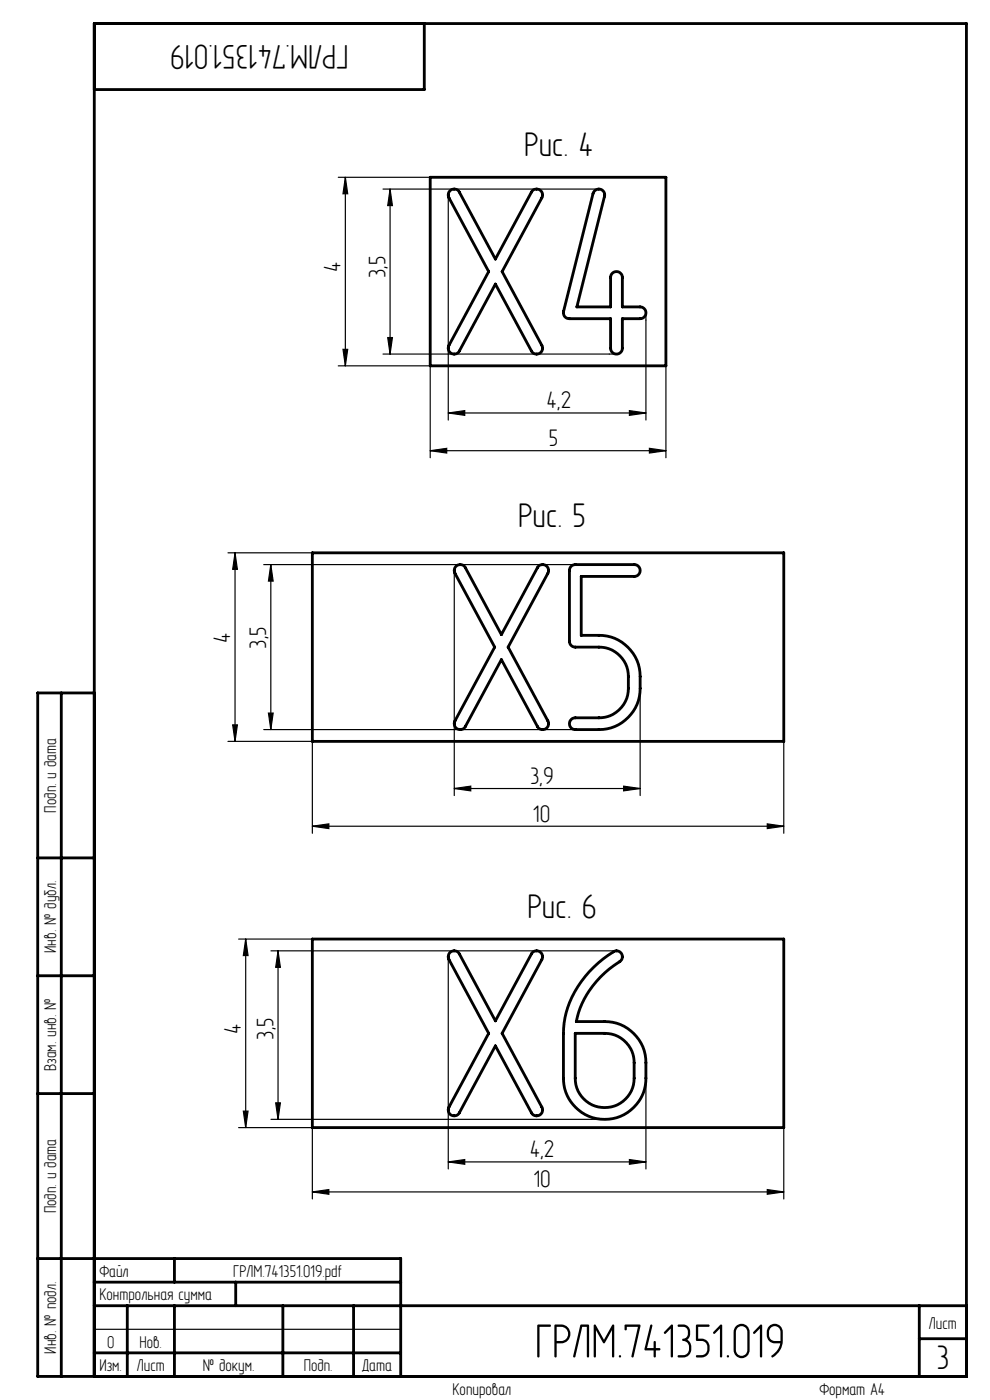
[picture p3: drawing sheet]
<svg xmlns="http://www.w3.org/2000/svg" width="210mm" height="297mm" viewBox="0 0 210 297" stroke-linecap="round" stroke-linejoin="round" font-family="sans-serif">
<g fill="none" stroke="#000" stroke-width=".25">
<path d="M71.8 37.6h19.5M73.3 37.6v40M73.3 37.6l.5 3.5h-1zM81.2 40.1h45.8M82.7 40.1l.5 3.5h-1zM82.7 40.1v35M95.1 41.4v47.7M71.8 77.6h19.5v19.5M72.8 74.1h1l-.5 3.5zM81.2 75.1h48.1M82.2 71.6h1l-.5 3.5zM137 67.9v21.2"/>
<path d="M141.3 77.6v19.5M91.3 95.6l3.5-.5v1zM91.3 95.6h50M95.1 87.6l3.5-.5v1zM95.1 87.6h41.9M133.5 87.1l3.5 .5-3.5 .5zM137.8 95.1l3.5 .5-3.5 .5zM48.4 117.3h17.9M49.9 117.3l.5 3.5h-1zM49.9 117.3v40M55.9 119.8h66.1M57.4 119.8v35"/>
<path d="M57.4 119.8l.5 3.5h-1zM96.4 121v47.8M48.4 157.3h17.9v19.5M49.4 153.8h1l-.5 3.5zM55.9 154.8h66.1M56.9 151.3h1l-.5 3.5zM135.8 146v22.8M166.3 157.3v19.5M66.3 175.3l3.5-.5v1zM66.3 175.3h100M96.4 167.3l3.5-.5v1zM96.4 167.3h39.4"/>
<path d="M132.3 166.8l3.5 .5-3.5 .5zM162.8 174.8l3.5 .5-3.5 .5zM50.6 199.2h15.7M52.1 199.2l.5 3.5h-1zM52.1 199.2v40M57.5 201.7h73.3M59 201.7l.5 3.5h-1zM59 201.7v35.8M95.1 203v45M50.6 239.2h15.7v15.2M51.6 235.7h1l-.5 3.5zM57.5 237.5h68"/>
<path d="M58.5 234h1l-.5 3.5zM137 228.7v19.3M166.3 239.2v15.2M66.3 252.9l3.5-.5v1zM66.3 252.9h100M95.1 246.5l3.5-.5v1zM95.1 246.5h41.9M133.5 246l3.5 .5-3.5 .5zM162.8 252.4l3.5 .5-3.5 .5zM20 282h65"/>
</g>
<path d="M130.8 75.1h-1.5M137 66.4v1.5M128.3 237.5h-2.8" fill="none" stroke="#000" stroke-width=".25" stroke-dasharray="15.2 1.3 1.3 1.3"/>
<g fill="none" stroke="#000" stroke-width=".6">
<path d="M90 5v14h-70M91.3 37.6h50v40h-50zM95.5 40.4a1.27 1.27 0 0 1 1.9 .4l7.7 14.2 7.6-14.2a1.25 1.25 0 0 1 1.7-.5 1.25 1.25 0 0 1 .5 1.7l-8.4 15.6 8.4 15.7a1.25 1.25 0 0 1-.5 1.7 1.25 1.25 0 0 1-1.7-.5l-7.6-14.2-7.7 14.2a1.25 1.25 0 0 1-1.7 .5 1.25 1.25 0 0 1-.5-1.7l8.5-15.7-8.5-15.6a1.27 1.27 0 0 1 .3-1.6zM126.1 40.5a1.24 1.24 0 0 1 1.5-.2 1.24 1.24 0 0 1 .6 1.4l-5.8 23.4h7.1v-6.2a1.25 1.25 0 0 1 1.3-1.3 1.25 1.25 0 0 1 1.2 1.3v6.2h3.8a1.25 1.25 0 0 1 1.2 1.3 1.25 1.25 0 0 1-1.2 1.2h-3.8v6.3a1.25 1.25 0 0 1-1.2 1.2 1.25 1.25 0 0 1-1.3-1.2v-6.3h-8.7a1.24 1.24 0 0 1-1.3-1.5l6.3-25zM66.3 117.3h100v40h-100zM96.8 120.1a1.26 1.26 0 0 1 1.9 .3l7.7 14.2 7.6-14.2a1.25 1.25 0 0 1 1.7-.5 1.25 1.25 0 0 1 .5 1.7l-8.4 15.7 8.4 15.6a1.25 1.25 0 0 1-.5 1.7 1.25 1.25 0 0 1-1.7-.5l-7.6-14.2-7.7 14.2a1.25 1.25 0 0 1-1.7 .5 1.25 1.25 0 0 1-.5-1.7l8.4-15.6-8.4-15.7-.1-.8zM121.2 120.1l.8-.3h12.5a1.25 1.25 0 0 1 1.3 1.2 1.25 1.25 0 0 1-1.3 1.3h-11.2v12.5a18 18 0 0 1 6.3 .3 8.8 8.8 0 0 1 6.2 8.4 11.2 11.2 0 0 1-1 6.7 8.7 8.7 0 0 1-7.8 4.6h-5a1.25 1.25 0 0 1-1.2-1.3 1.25 1.25 0 0 1 1.2-1.2h5a6.2 6.2 0 0 0 6.3-6.3 10.4 10.4 0 0 0-.6-5.1 6.3 6.3 0 0 0-5.7-3.6h-5l-.5-.1-.6-.6-.1-.6v-15l.1-.5zM13 147v145M20 147h-12v145h197v-287h-185v287M8 182h12M66.3 199.2h100v40h-100zM8 207h12"/>
<path d="M95.5 202a1.26 1.26 0 0 1 1.9 .4l7.7 14.2 7.6-14.2a1.25 1.25 0 0 1 1.7-.5 1.25 1.25 0 0 1 .5 1.7l-8.4 15.6 8.4 15.7a1.25 1.25 0 0 1-.5 1.7 1.25 1.25 0 0 1-1.7-.5l-7.6-14.2-7.7 14.2a1.25 1.25 0 0 1-1.7 .5 1.25 1.25 0 0 1-.5-1.7l8.5-15.7-8.5-15.6-.1-.9zM122 219.2h6.3a6.2 6.2 0 0 1 6.2 6.3 13.4 13.4 0 0 1-.3 5.3 6.3 6.3 0 0 1-7 4.1 6.3 6.3 0 0 1-5.2-6.2zM125.9 205.2l2-1.8 2.2-1.5a1.24 1.24 0 0 1 1.7 .4 1.24 1.24 0 0 1-.4 1.7 19.7 19.7 0 0 0-9.2 12.7h6.1a8.7 8.7 0 0 1 8.7 8.8 17.9 17.9 0 0 1-.3 5.5 8.8 8.8 0 0 1-9.6 6.4 8.8 8.8 0 0 1-7.6-8.7v-9.5a19.6 19.6 0 0 1 6.4-14zM8 232h12M8 267h77v25M20 277h185M20 272h65M27 277v15M37 267v5M37 277v15M50 272v5M60 277v15"/>
<path d="M75 277v15M195 277v15M20 287h65M195 284h10"/>
</g>
<g fill="#000">
<path d="M73.3 37.6l.5 3.5h-1zM72.8 74.1h1l-.5 3.5zM57.4 119.8l.5 3.5h-1zM56.9 151.3h1l-.5 3.5zM49.9 117.3l.5 3.5h-1zM49.4 153.8h1l-.5 3.5zM52.1 199.2l.5 3.5h-1zM51.6 235.7h1l-.5 3.5z"/>
<path d="M82.7 40.1l.5 3.5h-1zM82.2 71.6h1l-.5 3.5zM59 201.7l.5 3.5h-1zM58.5 234h1l-.5 3.5z"/>
<path d="M91.3 95.6l3.5-.5v1zM137.8 95.1l3.5 .5-3.5 .5z"/>
<path d="M95.1 87.6l3.5-.5v1zM133.5 87.1l3.5 .5-3.5 .5z"/>
<path d="M66.3 175.3l3.5-.5v1zM162.8 174.8l3.5 .5-3.5 .5zM66.3 252.9l3.5-.5v1zM162.8 252.4l3.5 .5-3.5 .5z"/>
<path d="M96.4 167.3l3.5-.5v1zM132.3 166.8l3.5 .5-3.5 .5zM95.1 246.5l3.5-.5v1zM133.5 246l3.5 .5-3.5 .5z"/>
</g>
<text font-size="11" x="113.5" y="288">ГРЛМ.741351.019</text>
<g font-size="7.8">
<text x="73.9" y="9.5" transform="rotate(-180 73.9 9.5)">ГРЛМ.741351.019</text>
<text x="111.2" y="33.1">Рис. 4</text>
<text x="109.9" y="111.7">Рис. 5</text>
<text x="111.9" y="194.7">Рис. 6</text>
<text x="198.6" y="290.5">3</text>
</g>
<g font-size="5.5">
<text x="72.3" y="57.7" transform="rotate(-90 72.3 57.7)">4</text>
<text x="81.7" y="59" transform="rotate(-90 81.7 59)">3,5</text>
<text x="115.9" y="86.6">4,2</text>
<text x="116.4" y="94.6">5</text>
<text x="48.9" y="136.4" transform="rotate(-90 48.9 136.4)">4</text>
<text x="56.4" y="137.6" transform="rotate(-90 56.4 137.6)">3,5</text>
<text x="112.4" y="166.3">3,9</text>
<text x="113.1" y="174.3">10</text>
<text x="51.1" y="219.4" transform="rotate(-90 51.1 219.4)">4</text>
<text x="58" y="220.6" transform="rotate(-90 58 220.6)">3,5</text>
<text x="112.4" y="245.5">4,2</text>
<text x="113.2" y="251.9">10</text>
</g>
<g font-size="3.9">
<text x="11.9" y="172.4" transform="rotate(-90 11.9 172.4)">Подп. и дата</text>
<text x="11.9" y="202.1" transform="rotate(-90 11.9 202.1)">Инв. № дубл.</text>
<text x="11.9" y="227.2" transform="rotate(-90 11.9 227.2)">Взам. инв. №</text>
<text x="11.9" y="257.4" transform="rotate(-90 11.9 257.4)">Подп. и дата</text>
<text x="21.1" y="275.9">Контрольная сумма</text>
<text x="21.1" y="270.9">Файл</text>
<text x="49.5" y="270.9">ГРЛМ.741351.019.pdf</text>
<text x="197" y="281.9">Лист</text>
<text x="11.9" y="287.1" transform="rotate(-90 11.9 287.1)">Инв. № подл.</text>
<text x="22.7" y="285.9">0</text>
<text x="29.6" y="285.9">Нов.</text>
<text x="21.1" y="290.9">Изм.</text>
<text x="29" y="290.9">Лист</text>
<text x="43" y="290.9">№ докум.</text>
<text x="64.4" y="290.9">Подп.</text>
<text x="76.9" y="290.9">Дата</text>
<text x="96" y="296">Копировал</text>
<text x="173.8" y="295.9">Формат A4</text>
</g>
</svg>
